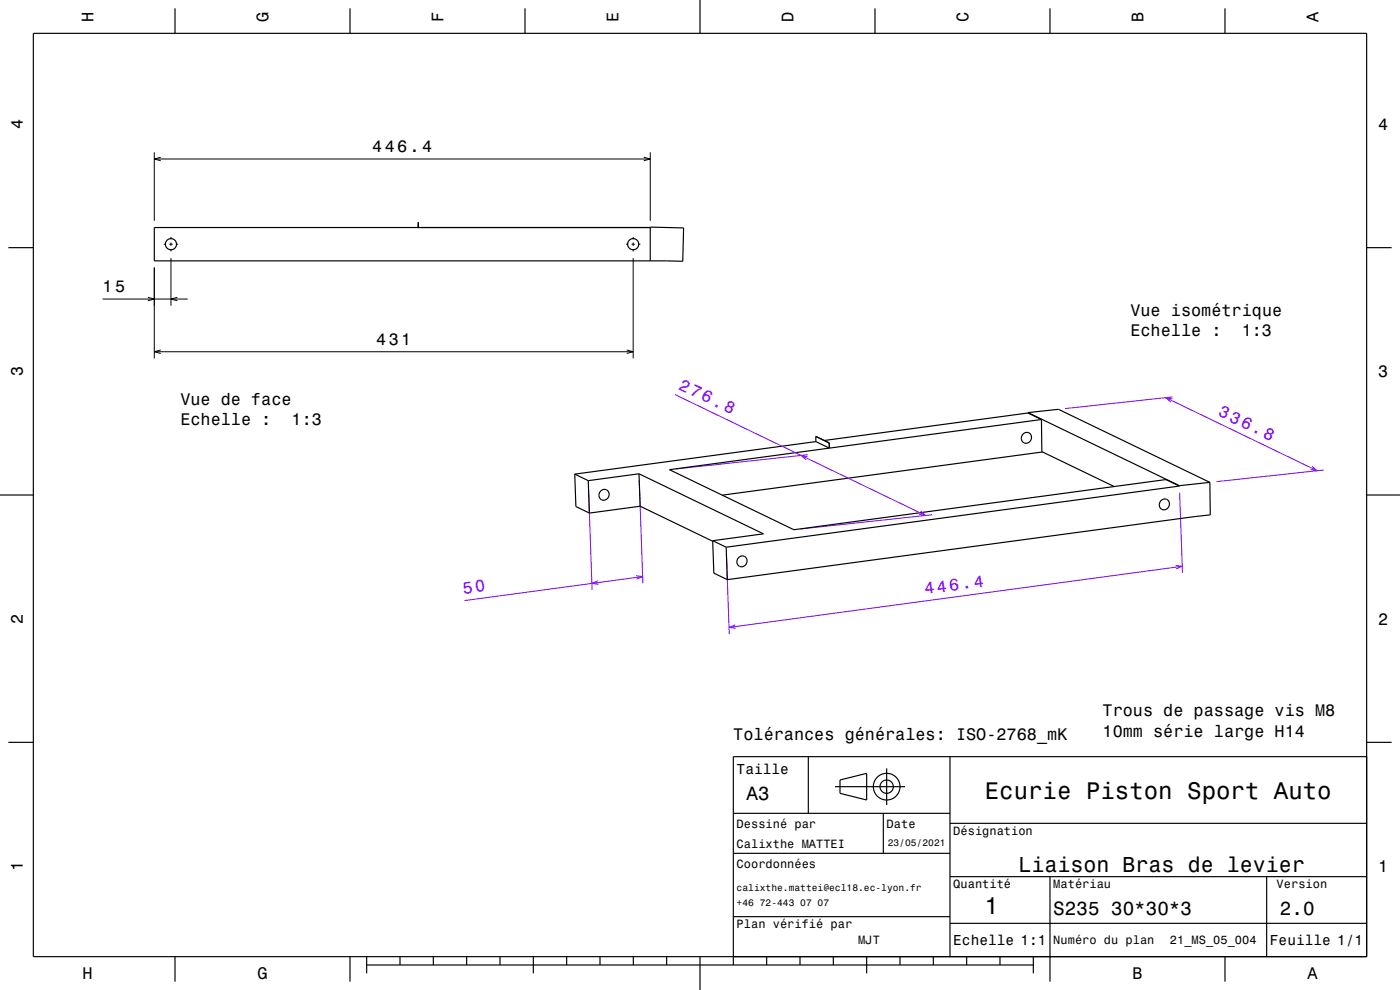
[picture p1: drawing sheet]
<svg xmlns="http://www.w3.org/2000/svg" width="420mm" height="297mm" viewBox="0 0 420 297" stroke-linecap="round" stroke-linejoin="round" font-family="sans-serif">
<g fill="none" stroke="#8000ff" stroke-width=".3">
<path d="M202.5 118.4l75.2 36.2M349.7 119.3l45.4 21.9M351.7 119.7l-2-.4 1.5 1.3M351.7 119.1l-32.2 3.5M242.3 137l-2-.4 1.5 1.3M242.3 136.4l-39.5 4.3M393.6 139.9l1.5 1.3-1.9-.4M176.5 146.2l1.1 30.8M191.8 144.1l1.1 30.9M276.1 153.3l1.6 1.3-2-.3M279.6 154.4l-39.4 4.3M353.9 147.8l.8 24.1"/>
<path d="M397.1 141l-32.1 3.5M179.4 174.3l-1.8 .7 1.9 .3M190.8 172.7l2 .3-1.8 .7M192.8 173l-53.4 7.2M217.9 166.2l.9 24M352.7 169.6l2 .3-1.9 .8M354.7 169.9l-136 18.3M220.6 187.5l-1.9 .7 2 .3"/>
</g>
<g fill="none" stroke="#000" stroke-width=".3">
<path d="M46.3 45.7v20.6M46.3 47.7h148.8M48.2 47.2l-1.9 .5 1.9 .5M193.1 47.2l2 .5-2 .5M195.1 45.7v20.6M49.1 73.3h.7M50.8 73.3h1M51.3 71.1v.7M51.3 72.8v1M51.3 74.8v.6M51.3 77.4v14.3M52.8 73.3h.7"/>
<path d="M187.8 73.3h.7M189.5 73.3h1M190 71.1v.7M190 72.8v1M190 74.8v.6M190 77.4v30.1M191.5 73.3h.6M30.8 89.7h25.5M44.4 89.2l1.9 .5-1.9 .5M46.3 80.3v27.2M53.2 89.2l-1.9 .5 1.9 .5M46.3 105.5h143.7"/>
<path d="M48.2 105l-1.9 .5 1.9 .5M188 105l2 .5-2 .5"/>
</g>
<g fill="none" stroke="#000" stroke-width=".35">
<path d="M10 10h400v277h-400zM52.5 2.5v7.5M105 2.5v7.5M157.5 2.5v7.5M210 0v10M262.5 2.5v7.5M315 2.5v7.5M367.5 2.5v7.5M2.5 74.3h7.5M46.3 68.3l148.8-.2 10 .3-.3 10-158.5-.1zM125.5 66.7h.1M125.5 66.7l-.1 1.6"/>
<path d="M195.1 68.3v10M410 74.3h7.5M244.7 130.9l.1 1.6M244.7 130.9l4.1 2M244.7 130.9h.1M244.8 132.5l4 1.9M244.8 132.5l-72.4 9.7M248.8 132.9v1.5M248.8 132.9h.1M248.8 134.4l-48 6.5 37.4 18 111.6-15 4 1.9M306.9 130.2a1.56 1.56 0 0 1 2.5 .5 1.56 1.56 0 0 1-1.1 2.2 1.53 1.53 0 0 1-1.8-.8 1.53 1.53 0 0 1 .4-1.9zM308.4 123.8l9.1-1 45.5 21.9"/>
<path d="M308.4 123.8l45.4 21.9M308.4 123.8v.1M308.4 123.9l4 2M308.4 123.9l-61.1 8.2M312.4 125.9l.2 9.6 21.7 10.5M312.4 125.9l-63.6 8.5M312.8 135.6l-96.1 12.9M0 148.5h10M172.4 142.2l4.1 2M172.4 142.2l.4 9.8 4 1.9M176.5 144.2l.3 9.7M180.2 147.3a1.56 1.56 0 0 1 2.5 .4 1.56 1.56 0 0 1-1.1 2.3 1.53 1.53 0 0 1-1.8-.8 1.53 1.53 0 0 1 .4-1.9z"/>
<path d="M191.7 142.1l37.3 18.1-15.2 2M191.7 142.1l-15.2 2.1M191.7 142.1l.3 9.8M192 151.9l-15.2 2M192 151.9l21.8 10.5M348.3 150.2a1.56 1.56 0 0 1 2.5 .4 1.56 1.56 0 0 1-1.1 2.3 1.53 1.53 0 0 1-1.8-.8 1.53 1.53 0 0 1 .4-1.9zM353.8 145.7v.1M353.8 145.8l-135.9 18.4M363 144.7l.1 9.8-144.9 19.4M363 144.7l-9.2 1M410 148.5h10M213.8 162.2l.4 9.7 4 2"/>
<path d="M213.8 162.2l4.1 2M217.9 164.2l.3 9.7M221.6 167.3a1.56 1.56 0 0 1 2.5 .4 1.56 1.56 0 0 1-1.1 2.3 1.53 1.53 0 0 1-1.8-.8 1.53 1.53 0 0 1 .4-1.9zM2.5 222.7h7.5M242.5 227v17M250.5 236h21M252 234l8-2v8l-8-2zM266 230.5v11M285 227v60M410 222.7h7.5M410 227h-190v62.5M220 244h65"/>
<path d="M220 256h65M265 244v12M285 247h125M220 275h65M285 277h125M285 263h125M315 263v31.5M380 263v24M52.5 287v7.5M105 287v7.5M110 289.5h200M110 287v5"/>
<path d="M120 287v2.5M130 287v2.5M140 287v2.5M150 287v2.5M160 287v5M170 287v2.5M180 287v2.5M190 287v2.5M200 287v2.5M210 287v10M230 287v2.5M240 287v2.5"/>
<path d="M250 287v2.5M260 287v5M270 287v2.5M280 287v2.5M290 287v2.5M300 287v2.5M310 287v5M367.5 287v7.5"/>
<circle cx="51.3" cy="73.3" r="1.67"/>
<circle cx="190" cy="73.3" r="1.67"/>
<circle cx="266" cy="236" r="4"/>
<circle cx="266" cy="236" r="2"/>
</g>
<g font-size="7.2">
<text x="295.5" y="239.6">Ecurie Piston Sport Auto</text>
<text x="295.3" y="274.3">1</text>
</g>
<text font-size="6.5" x="305.6" y="261.5">Liaison Bras de levier</text>
<g font-size="5.8">
<text x="224" y="240.1">A3</text>
<text x="316" y="274.6">S235 30*30*3</text>
<text x="384" y="274.6">2.0</text>
</g>
<g font-size="5">
<text x="28.1" y="6.5" transform="rotate(-90 28.1 6.5)">H</text>
<text x="80.6" y="6.5" transform="rotate(-90 80.6 6.5)">G</text>
<text x="133.1" y="6.5" transform="rotate(-90 133.1 6.5)">F</text>
<text x="185.6" y="6.5" transform="rotate(-90 185.6 6.5)">E</text>
<text x="238.1" y="6.5" transform="rotate(-90 238.1 6.5)">D</text>
<text x="290.6" y="6.5" transform="rotate(-90 290.6 6.5)">C</text>
<text x="343.1" y="6.5" transform="rotate(-90 343.1 6.5)">B</text>
<text x="395.6" y="6.5" transform="rotate(-90 395.6 6.5)">A</text>
<text x="6.8" y="38.7" transform="rotate(-90 6.8 38.7)">4</text>
<text x="413.5" y="39">4</text>
<text x="111.7" y="45.7">446.4</text>
<text x="30.8" y="87.7">15</text>
<text x="339.1" y="94.7">Vue isométrique</text>
<text x="339.1" y="100.7">Echelle :</text>
<text x="372.5" y="100.7">1:3</text>
<text x="112.9" y="103.5">431</text>
<text x="6.8" y="112.9" transform="rotate(-90 6.8 112.9)">3</text>
<text x="413.5" y="113.2">3</text>
<text x="54.1" y="121.6">Vue de face</text>
<text x="54.1" y="127.6">Echelle :</text>
<text x="87.5" y="127.6">1:3</text>
<text x="6.8" y="187.1" transform="rotate(-90 6.8 187.1)">2</text>
<text x="413.5" y="187.4">2</text>
<text x="330.8" y="214.9">Trous de passage vis M8</text>
<text x="220" y="221.9">Tolérances générales: ISO-2768_mK</text>
<text x="330.8" y="221">10mm série large H14</text>
<text x="6.8" y="261.3" transform="rotate(-90 6.8 261.3)">1</text>
<text x="413.5" y="261.6">1</text>
<text x="24.7" y="293.8">H</text>
<text x="77.2" y="293.8">G</text>
<text x="339.7" y="293.8">B</text>
<text x="392.2" y="293.8">A</text>
</g>
<g font-size="5" fill="#8000ff">
<text x="203.4" y="116.6" transform="rotate(26 203.4 116.6)">276.8</text>
<text x="365.2" y="124.6" transform="rotate(26 365.2 124.6)">336.8</text>
<text x="139.1" y="178.2" transform="rotate(-7 139.1 178.2)">50</text>
<text x="277.5" y="178.3" transform="rotate(-7 277.5 178.3)">446.4</text>
</g>
<g font-size="4.3">
<text x="221" y="232.2">Taille</text>
<text x="286" y="283.6">Echelle 1:1</text>
<text x="381" y="283.6">Feuille 1/1</text>
</g>
<g font-size="3.6">
<text x="221" y="248.3">Dessiné par</text>
<text x="266" y="248.3">Date</text>
<text x="286" y="250.5">Désignation</text>
<text x="221" y="254.5">Calixthe MATTEI</text>
<text x="221" y="260.5">Coordonnées</text>
<text x="286" y="266.5">Quantité</text>
<text x="316" y="266.5">Matériau</text>
<text x="383" y="266.5">Version</text>
<text x="221" y="278.5">Plan vérifié par</text>
<text x="257.5" y="283.3">MJT</text>
<text x="316" y="283.3">Numéro du plan</text>
<text x="351" y="283.3">21_MS_05_004</text>
</g>
<g font-size="2.9">
<text x="266.3" y="253.8">23/05/2021</text>
<text x="221" y="267.3">calixthe.mattei@ecl18.ec-lyon.fr</text>
<text x="221" y="271.8">+46 72-443 07 07</text>
</g>
</svg>
